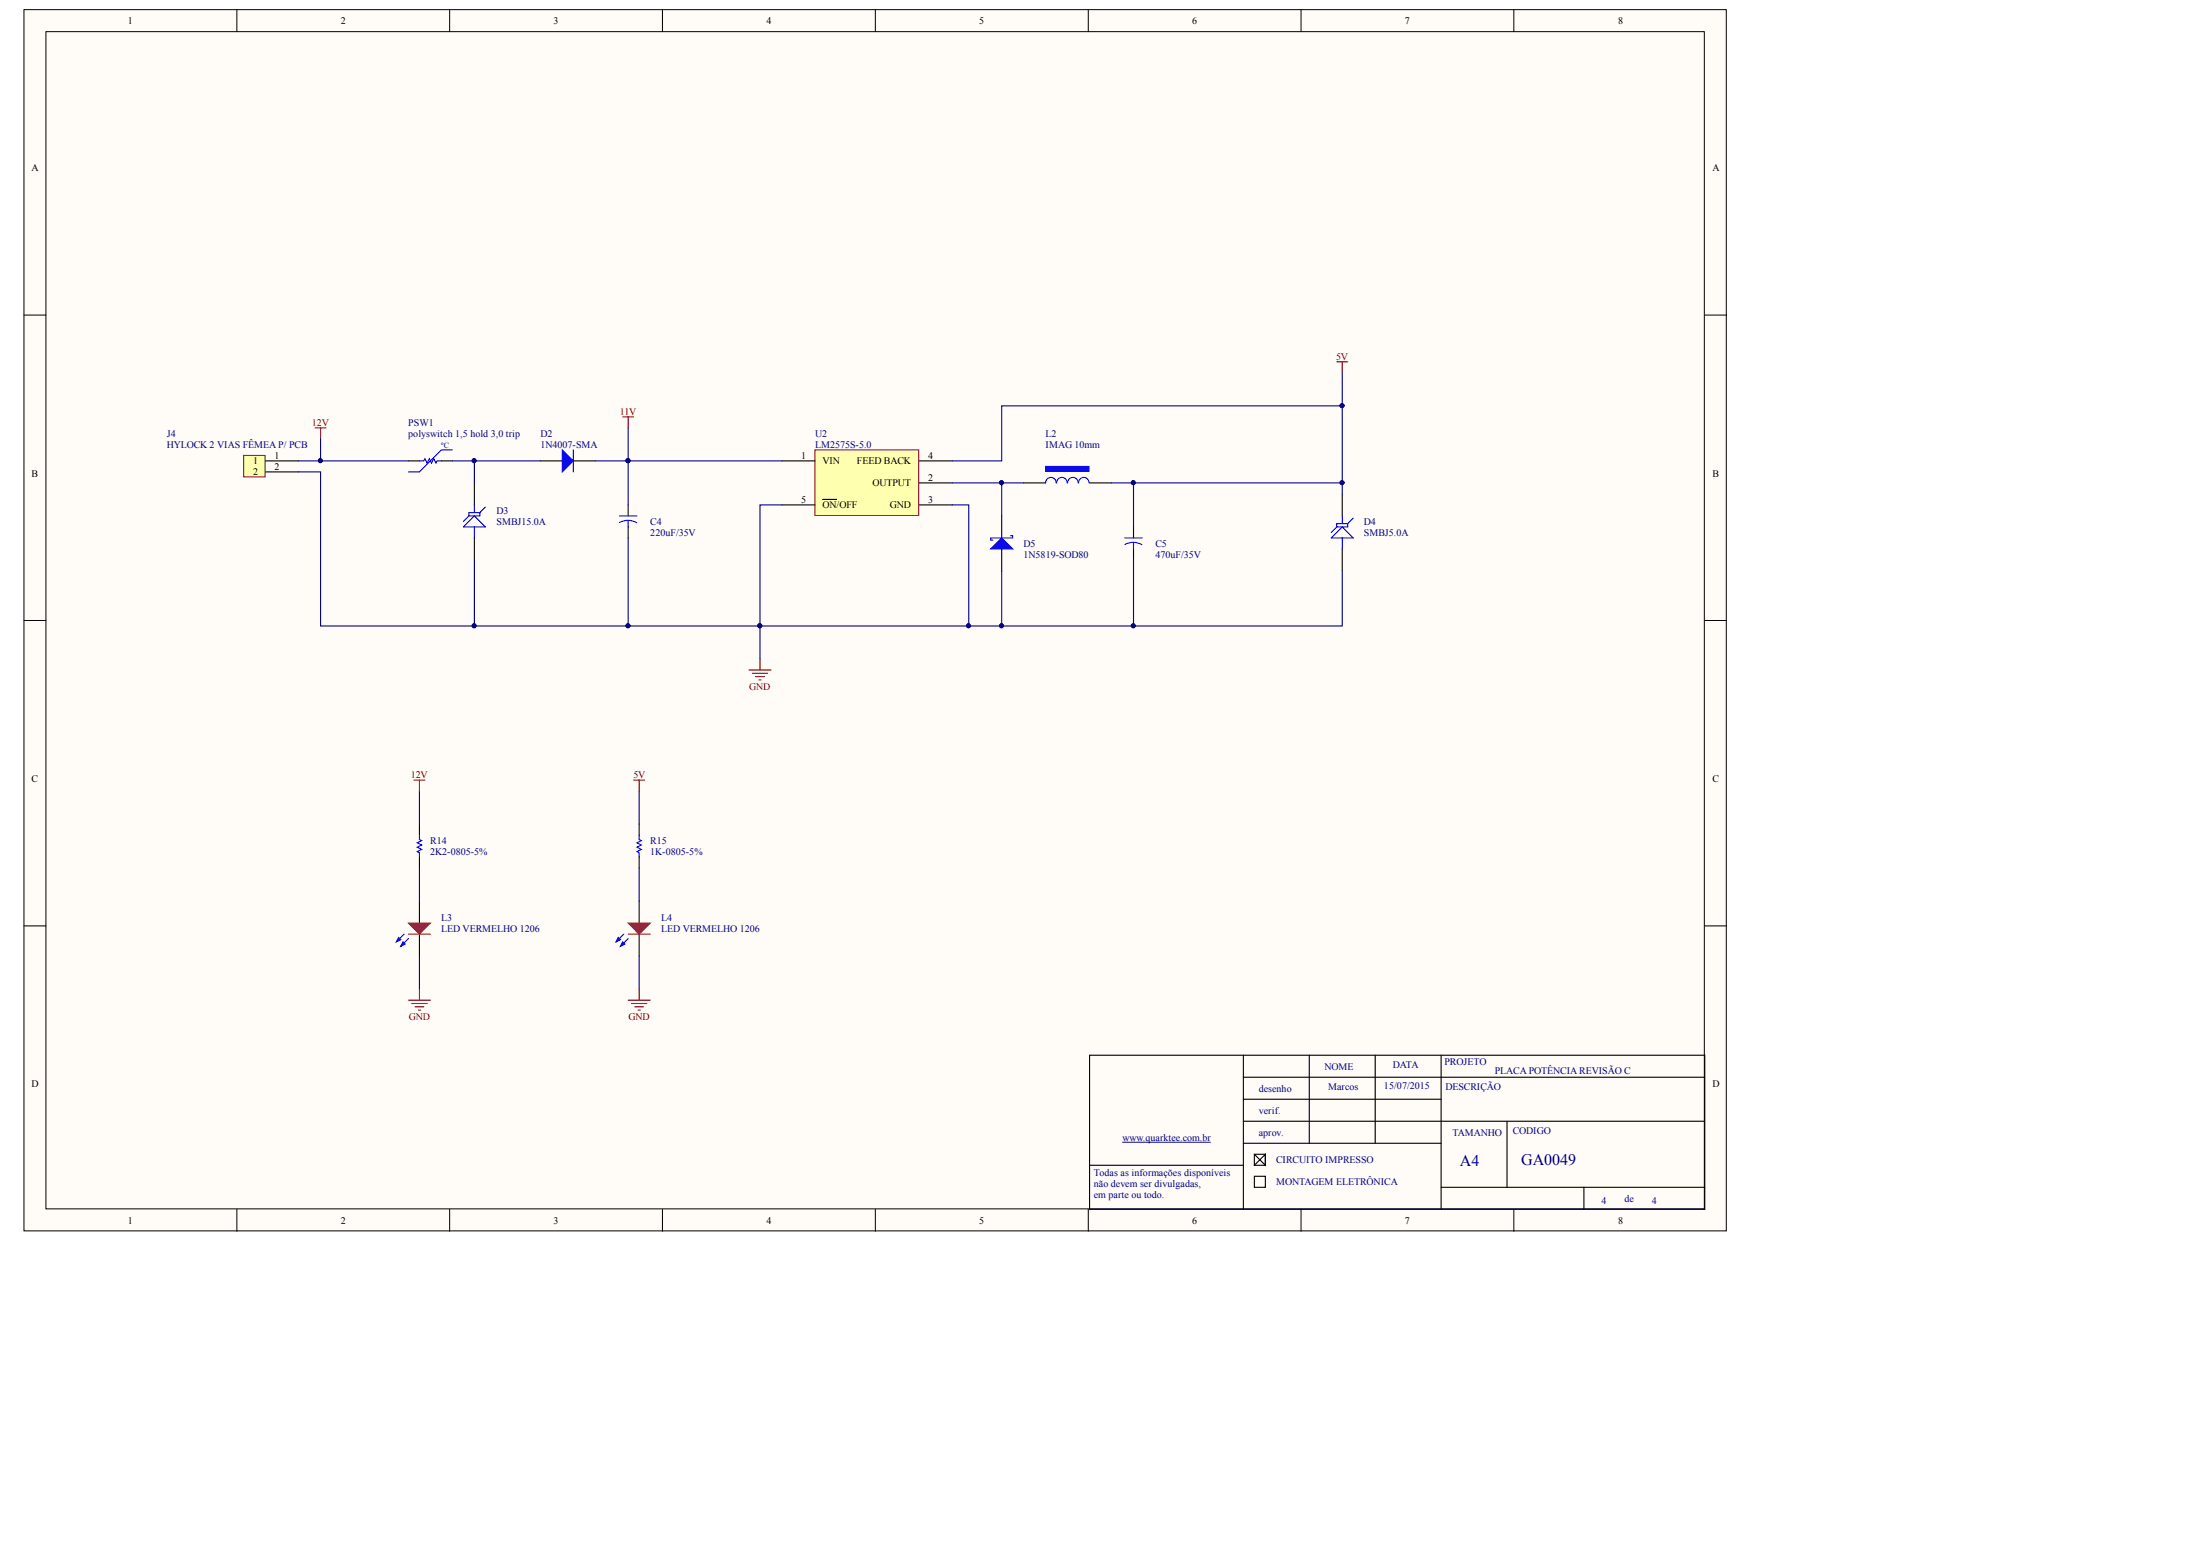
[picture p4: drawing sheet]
<svg xmlns="http://www.w3.org/2000/svg" width="371mm" height="262mm" viewBox="0 0 371 262" stroke-linecap="round" stroke-linejoin="round" font-family="sans-serif">
<g fill="#fffcf8" stroke="#000" stroke-width=".17">
<path d="M4 1.6h287.6v206.3h-287.6z"/>
<path d="M7.8 5.3h280.1v198.9h-280.1z"/>
</g>
<g fill="none" stroke="#000" stroke-width=".17">
<path d="M40 1.6v3.7M76 1.6v3.7M111.9 1.6v3.7M147.9 1.6v3.7M183.8 1.6v3.7M219.8 1.6v3.7M255.7 1.6v3.7M4 53.2h3.8M288 53.2h3.7M4 104.8h3.8M288 104.8h3.7M4 156.4h3.8"/>
<path d="M288 156.4h3.7M40 204.2v3.8M76 204.2v3.8M111.9 204.2v3.8M147.9 204.2v3.8M183.8 204.2v3.8M219.8 204.2v3.8M255.7 204.2v3.8"/>
</g>
<g fill="none" stroke="#000" stroke-width=".19">
<path d="M69 77.8h1.9M74.6 77.8h1.8M80.1 81.6v3.7M80.1 90.9v3.7M184.1 178.2h103.9v26h-103.9zM210 178.2v26M221.2 178.2v14.9M232.3 178.2v14.9M243.4 178.2v26M184.1 196.8h25.9M210 181.9h78M210 185.7h33.4"/>
<path d="M210 189.4h78M210 193.1h33.4M211.9 195h1.8v1.8h-1.8zM211.9 198.7h1.8v1.8h-1.8zM254.6 189.4v11.1M243.4 200.5h44.6M267.6 200.5v3.7"/>
</g>
<path d="M189.6 192.9h14.9" fill="none" stroke="#000080" stroke-width=".17"/>
<path d="M70.9 77.8h.7l.2-.3 .4 .7 .3-.7 .4 .7 .4-.7 .3 .7 .2-.4h.8M76.4 76h-1.8l-3.7 3.7h-1.9M79.2 87.1l-.9 1M80.1 87.1l1.9 1.9h-3.7zM80.1 85.3v1.3M80.1 89v1.9M81.1 86.6v.5h-1.9M81.1 86.6h-1.9v.5M82 85.7l-.9 .9" fill="none" stroke="#00f" stroke-width=".19"/>
<path d="M76.4 77.8h3.7v3.8" fill="none" stroke="#000080" stroke-width=".19"/>
<circle cx="80.1" cy="77.8" r=".33" fill="#000080" stroke="#000080" stroke-width=".17"/>
<path d="M41.2 76.9h3.6v3.7h-3.6z" fill="#ffffb0" stroke="#800000" stroke-width=".17"/>
<path d="M44.9 77.8h5.5M44.9 79.7h5.5M91.3 77.8h3.7M96.8 77.8h3.7M106.1 85.3v1.8M106.1 89v1.9" fill="none" stroke="#000" stroke-width=".19"/>
<path d="M80.1 77.8h11.2M100.5 77.8h5.6v7.5" fill="none" stroke="#000080" stroke-width=".19"/>
<g fill="#000080" stroke="#000080" stroke-width=".17">
<circle cx="80.1" cy="77.8" r=".33"/>
<circle cx="106.1" cy="77.8" r=".33"/>
</g>
<path d="M96.8 76v3.7M104.6 87.1h3M106.1 87.9l.8 .1 .6 .3M106.1 87.9l-.7 .1-.7 .2M106.1 87.9v1.1" fill="none" stroke="#00f" stroke-width=".19"/>
<path d="M95 76l1.8 1.8-1.8 1.9z" fill="#00f" stroke="#00f" stroke-width=".19"/>
<path d="M137.7 76h17.5v11.1h-17.5z" fill="#ffffb0" stroke="#800000" stroke-width=".17"/>
<g fill="none" stroke="#000" stroke-width=".19">
<path d="M132.1 77.8h5.6M155.3 77.8h5.6M132.1 85.3h5.6M139 84.4h2.3M155.3 81.6h5.6M155.3 85.3h5.6M169.2 87.1v3.8M169.2 92.7v3.7M172.9 81.6h3.7M184.1 81.6h3.7M191.5 89v1.9M191.5 92.7v1.9"/>
<path d="M226.7 83.4v3.7M226.7 92.7v3.7M70.9 139.2v1.8M108 139.2v1.8M70.9 144.8v1.8M70.9 152.2v3.7M70.9 157.8v3.7M108 144.8v1.8M108 152.2v3.7M108 157.8v3.7M211.9 195l1.8 1.8v-1.8l-1.8 1.8"/>
</g>
<g fill="none" stroke="#000080" stroke-width=".19">
<path d="M50.4 79.7h3.8v26h115v-9.3M50.4 77.8h18.6M54.2 74.1v3.7M106.1 72.3v5.5h26M160.9 77.8h8.3v-9.2h57.5v13M226.7 63v5.6M80.1 94.6v11.1M106.1 90.9v14.8M132.1 85.3h-3.7v26M160.9 81.6h8.3v5.5M160.9 85.3h2.7v20.4M169.2 81.6h3.7"/>
<path d="M187.8 81.6h3.7v7.4M191.5 81.6h35.2v1.8M191.5 94.6v11.1M226.7 96.4v9.3h-57.5M70.9 133.6v5.6M108 133.6v5.6M70.9 146.6v5.6M108 146.6v5.6M70.9 161.5v5.6M108 161.5v5.6"/>
</g>
<g fill="#000080" stroke="#000080" stroke-width=".17">
<circle cx="106.1" cy="77.8" r=".33"/>
<circle cx="169.2" cy="81.5" r=".33"/>
<circle cx="191.4" cy="81.5" r=".33"/>
<circle cx="191.4" cy="105.7" r=".33"/>
<circle cx="163.6" cy="105.7" r=".33"/>
<circle cx="128.3" cy="105.7" r=".33"/>
<circle cx="80.1" cy="105.7" r=".33"/>
<circle cx="106.1" cy="105.7" r=".33"/>
<circle cx="54.1" cy="77.8" r=".33"/>
<circle cx="169.2" cy="105.7" r=".33"/>
<circle cx="226.7" cy="68.5" r=".33"/>
<circle cx="226.7" cy="81.5" r=".33"/>
</g>
<g fill="none" stroke="#800000" stroke-width=".19">
<path d="M53.2 72.3h1.9M54.2 72.3v1.8M105.2 70.4h1.8M106.1 70.4v1.9M225.8 61.1h1.9M226.7 61.1v1.9M126.5 113.2h3.7M127.1 113.7h2.6M127.6 114.3h1.5M128.2 114.8h.4M128.4 111.3v1.9M69.9 131.8h1.9"/>
<path d="M70.9 131.8v1.8M107 131.8h1.9M108 131.8v1.8M69 168.9h3.7M69.6 169.5h2.6M70.1 170h1.5M70.7 170.6h.3M70.9 167.1v1.8M106.1 168.9h3.7M106.7 169.5h2.6M107.2 170h1.5M107.8 170.6h.4"/>
<path d="M108 167.1v1.8"/>
</g>
<g fill="#00f" stroke="#00f" stroke-width=".19">
<path d="M169.2 90.9l1.9 1.8h-3.7z"/>
<path d="M105.2 159.1l.4 .4-.8 .3z"/>
<path d="M104.4 158.3l.4 .4-.7 .4z"/>
<path d="M68.1 159.1l.3 .4-.7 .3z"/>
<path d="M67.3 158.3l.4 .4-.7 .4z"/>
</g>
<g fill="none" stroke="#00f" stroke-width=".19">
<path d="M170.7 90.5h.4v.4h-3.7v.3h.3M178.4 81.6a.89 .89 0 0 0-.9-1 .89 .89 0 0 0-.9 1M180.3 81.6a.89 .89 0 0 0-.9-1 .89 .89 0 0 0-.9 1M182.1 81.6a.89 .89 0 0 0-.9-1 .89 .89 0 0 0-.9 1M184 81.6a.88 .88 0 0 0-.9-1 .88 .88 0 0 0-.9 1M190 90.9h3M191.5 91.6l.7 .1 .7 .3M191.5 91.6l-.8 .1-.7 .3M191.5 91.6v1.1M225.8 89l-.9 .9M226.7 89l1.9 1.9h-3.7zM226.7 87.1v1.3"/>
<path d="M226.7 90.9v1.8M227.7 88.4v.6h-1.9M227.7 88.4h-1.9v.6M228.6 87.5l-.9 .9M68.3 157.8l-1.3 1.3M69 158.5l-1.3 1.3M70.9 141v.8l.3 .2-.7 .3 .7 .4-.7 .4 .7 .4-.7 .3 .4 .2v.8M105.4 157.8l-1.3 1.3M106.1 158.5l-1.3 1.3M108 141v.8l.3 .2-.7 .3 .7 .4-.7 .4 .7 .4-.7 .3 .4 .2v.8"/>
</g>
<path d="M176.6 78.8h7.4v.8h-7.4z" fill="#00f" stroke="#00f" stroke-width=".17"/>
<g fill="#f00" stroke="#f00" stroke-width=".19">
<path d="M106.1 155.9h3.7l-1.8 1.9z"/>
<path d="M69 155.9h3.7l-1.8 1.9z"/>
</g>
<path d="M69 157.8h3.7M106.1 157.8h3.7" fill="none" stroke="#f00" stroke-width=".19"/>
<g font-size="2.7" fill="#000080">
<text x="246.6" y="197">A4</text>
<text x="257" y="196.8">GA0049</text>
</g>
<g font-size="1.7">
<text x="21.6" y="4.1">1</text>
<text x="57.6" y="4.1">2</text>
<text x="93.5" y="4.1">3</text>
<text x="129.5" y="4.1">4</text>
<text x="165.4" y="4.1">5</text>
<text x="201.4" y="4.1">6</text>
<text x="237.3" y="4.1">7</text>
<text x="273.3" y="4.1">8</text>
<text x="5.3" y="28.9">A</text>
<text x="289.3" y="28.9">A</text>
<text x="46.4" y="77.5">1</text>
<text x="135.3" y="77.5">1</text>
<text x="156.8" y="77.5">4</text>
<text x="5.3" y="80.5">B</text>
<text x="42.7" y="78.4">1</text>
<text x="42.7" y="80.3">2</text>
<text x="46.4" y="79.3">2</text>
<text x="138.9" y="78.4">VIN</text>
<text x="144.8" y="78.4">FEED BACK</text>
<text x="147.4" y="82.1">OUTPUT</text>
<text x="156.8" y="81.2">2</text>
<text x="289.3" y="80.5">B</text>
<text x="135.3" y="84.9">5</text>
<text x="138.9" y="85.8">ON/OFF</text>
<text x="150.3" y="85.8">GND</text>
<text x="156.8" y="84.9">3</text>
<text x="5.3" y="132.1">C</text>
<text x="289.3" y="132.1">C</text>
<text x="5.3" y="183.6">D</text>
<text x="289.3" y="183.6">D</text>
<text x="21.6" y="206.7">1</text>
<text x="57.6" y="206.7">2</text>
<text x="93.5" y="206.7">3</text>
<text x="129.5" y="206.7">4</text>
<text x="165.4" y="206.7">5</text>
<text x="201.4" y="206.7">6</text>
<text x="237.3" y="206.7">7</text>
<text x="273.3" y="206.7">8</text>
</g>
<g font-size="1.7" fill="#800000">
<text x="225.7" y="60.7">5V</text>
<text x="52.7" y="71.9">12V</text>
<text x="104.7" y="70">11V</text>
<text x="126.5" y="116.5">GND</text>
<text x="69.4" y="131.4">12V</text>
<text x="107" y="131.4">5V</text>
<text x="69" y="172.3">GND</text>
<text x="106.1" y="172.3">GND</text>
</g>
<g font-size="1.7" fill="#000080">
<text x="69" y="71.9">PSW1</text>
<text x="28.2" y="73.7">J4</text>
<text x="28.2" y="75.6">HYLOCK 2 VIAS FÊMEA P/ PCB</text>
<text x="69" y="73.7">polyswitch 1,5 hold 3,0 trip</text>
<text x="91.3" y="73.7">D2</text>
<text x="91.3" y="75.6">1N4007-SMA</text>
<text x="137.7" y="73.7">U2</text>
<text x="137.7" y="75.6">LM2575S-5.0</text>
<text x="176.6" y="73.7">L2</text>
<text x="176.6" y="75.6">IMAG 10mm</text>
<text x="83.9" y="86.8">D3</text>
<text x="83.9" y="88.6">SMBJ15.0A</text>
<text x="109.9" y="88.6">C4</text>
<text x="230.4" y="88.6">D4</text>
<text x="109.9" y="90.5">220uF/35V</text>
<text x="172.9" y="92.3">D5</text>
<text x="172.9" y="94.2">1N5819-SOD80</text>
<text x="195.2" y="92.3">C5</text>
<text x="195.2" y="94.2">470uF/35V</text>
<text x="230.4" y="90.5">SMBJ5.0A</text>
<text x="72.7" y="142.5">R14</text>
<text x="109.9" y="142.5">R15</text>
<text x="72.7" y="144.4">2K2-0805-5%</text>
<text x="109.9" y="144.4">1K-0805-5%</text>
<text x="74.5" y="155.5">L3</text>
<text x="111.7" y="155.5">L4</text>
<text x="74.5" y="157.5">LED VERMELHO 1206</text>
<text x="111.7" y="157.5">LED VERMELHO 1206</text>
<text x="244" y="179.9">PROJETO</text>
<text x="212.6" y="184.4">desenho</text>
<text x="223.7" y="180.7">NOME</text>
<text x="224.3" y="184.1">Marcos</text>
<text x="233.8" y="184">15/07/2015</text>
<text x="235.3" y="180.4">DATA</text>
<text x="244.2" y="184.1">DESCRIÇÃO</text>
<text x="252.5" y="181.4">PLACAPOTÊNCIAREVISÃO C</text>
<text x="212.6" y="188.1">verif.</text>
<text x="212.6" y="191.8">aprov.</text>
<text x="245.3" y="191.8">TAMANHO</text>
<text x="255.5" y="191.6">CODIGO</text>
<text x="189.6" y="192.8">www.quarktee.com.br</text>
<text x="215.6" y="196.5">CIRCUITO IMPRESSO</text>
<text x="184.8" y="198.7">Todas as informações disponíveis</text>
<text x="184.8" y="200.5">não devem ser divulgadas,</text>
<text x="184.8" y="202.4">em parte ou todo.</text>
<text x="215.6" y="200.2">MONTAGEM ELETRÔNICA</text>
<text x="270.5" y="203.3">4</text>
<text x="274.4" y="203">de</text>
<text x="279.1" y="203.3">4</text>
</g>
<text font-size="1.4" fill="#00f" x="74.5" y="75.7">ºC</text>
</svg>
